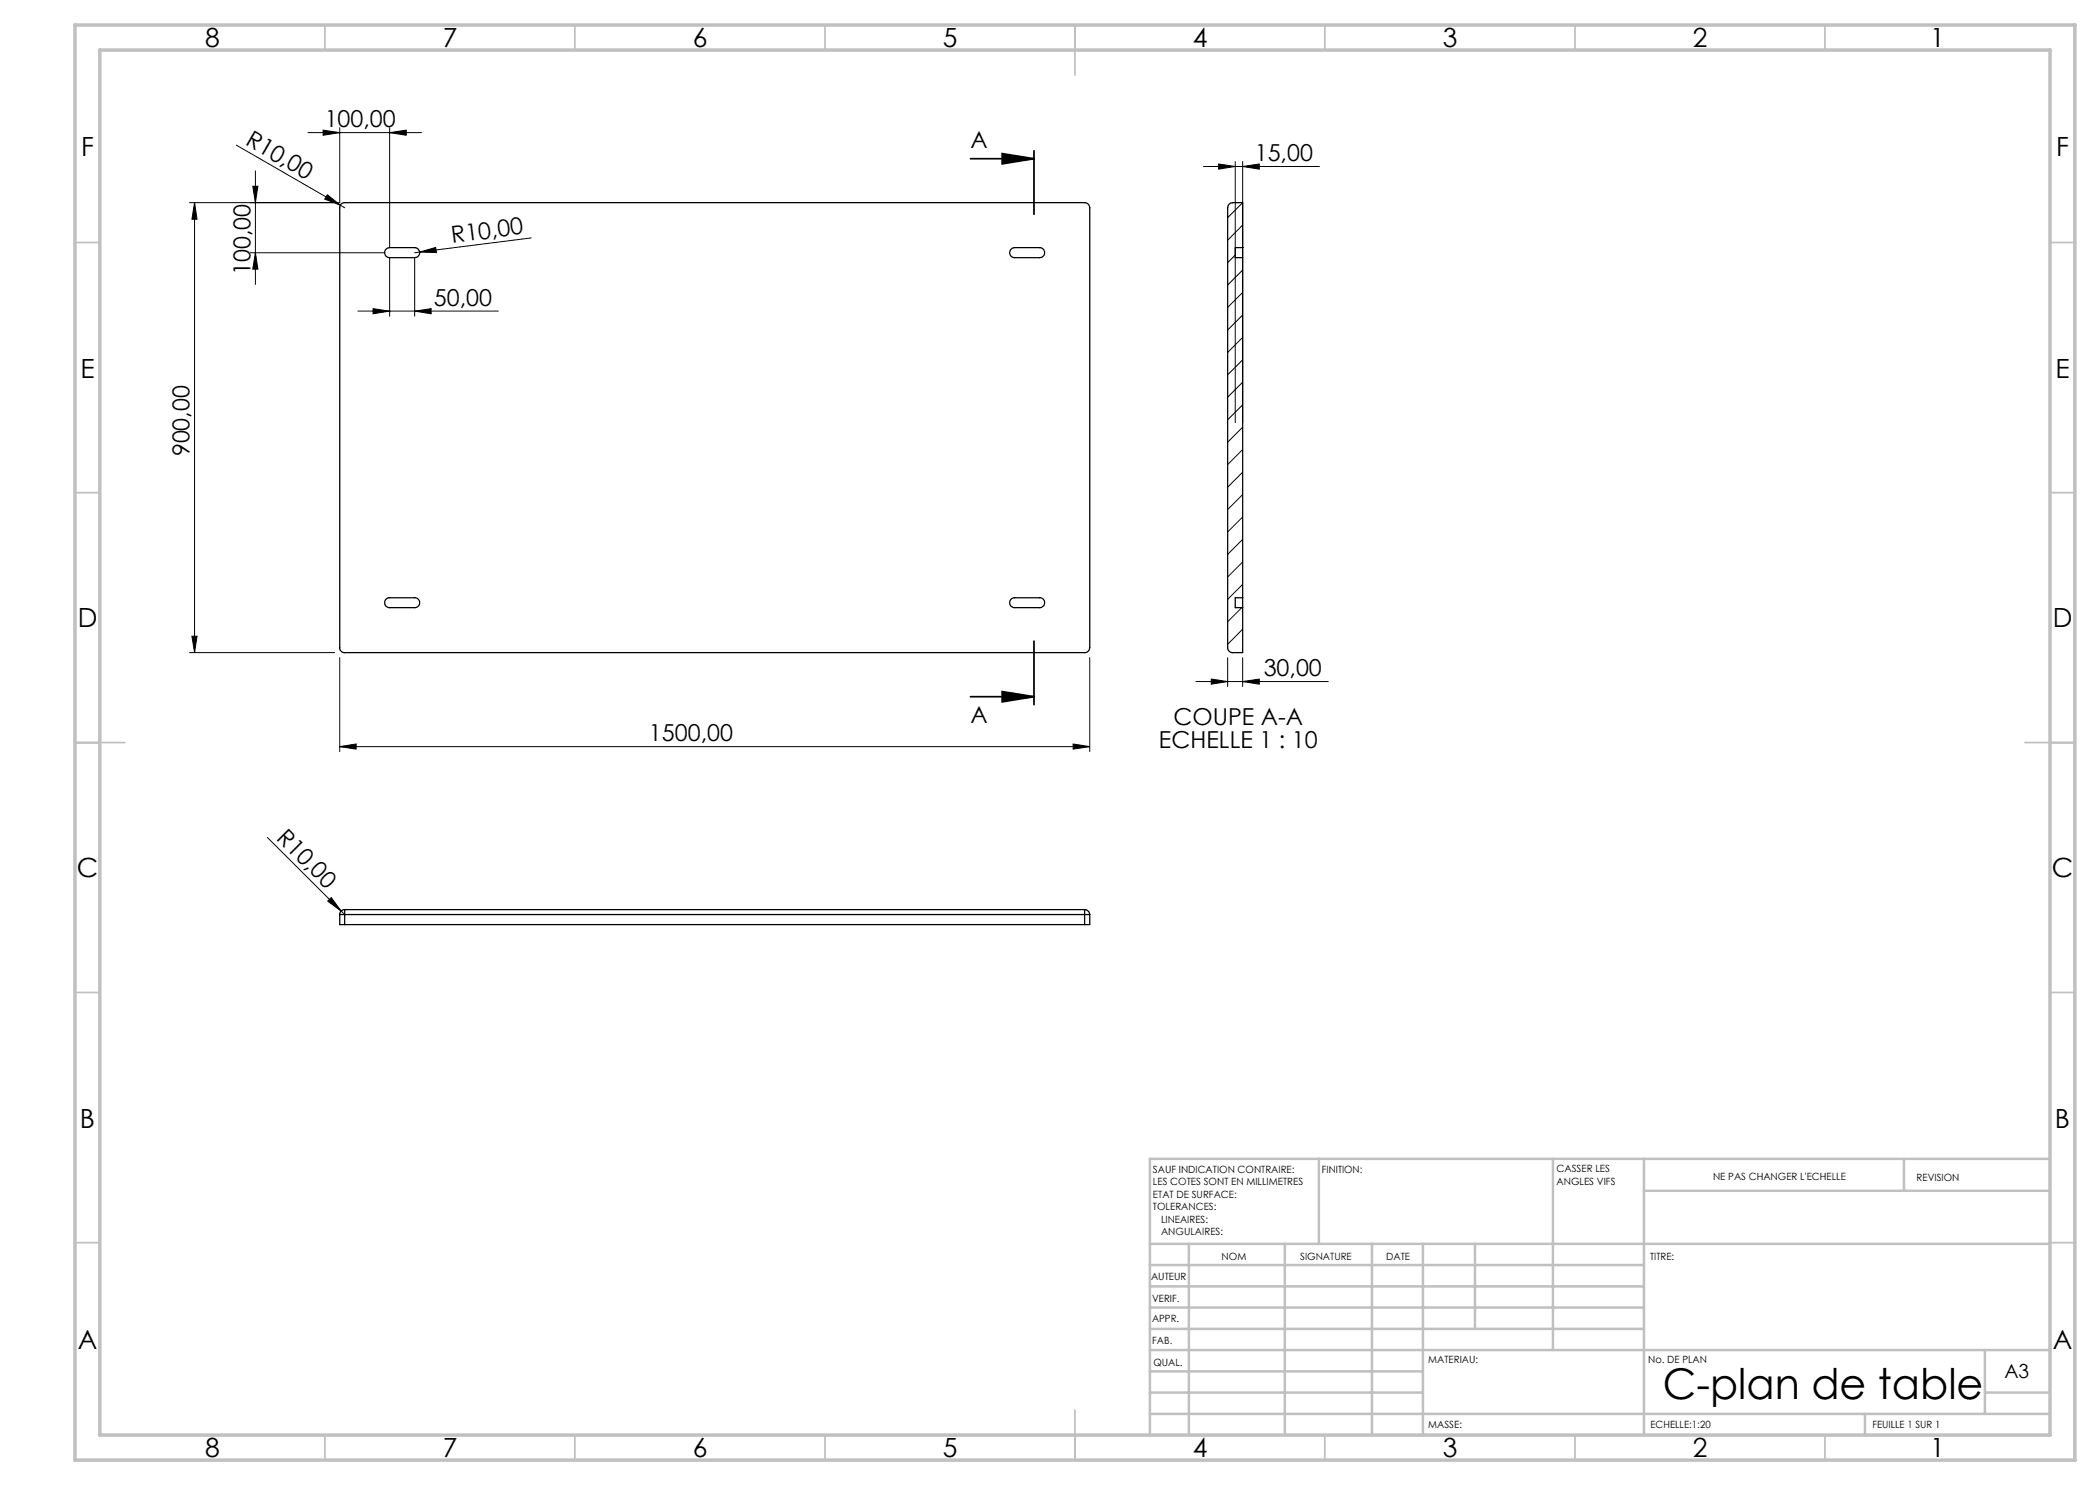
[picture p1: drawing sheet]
<svg xmlns="http://www.w3.org/2000/svg" width="420mm" height="297mm" viewBox="0 0 420 297" stroke-linecap="round" stroke-linejoin="round" font-family="sans-serif">
<g fill="none" stroke="#000" stroke-width=".2">
<path d="M47.3 29l20.8 12M50.6 37.2h1l-.5 3.3zM51.1 34.2v22.7M61.6 26.5h22.7M64.6 26l3.3 .5-3.3 .6zM65.5 38.9l2.6 2.1-3.2-1.2zM67.9 25.5v15h-30M77.9 26.5l3.3-.5v1.1zM77.9 25.5v24M240.7 33.3h23.2M243.7 32.8l3.4 .5-3.4 .5zM247.1 32.3v52.2"/>
<path d="M248.5 33.3l3.3-.5v1zM248.5 32.3v52.2M38.9 40.5v90M38.9 40.5l.5 3.3h-1zM50.1 50.5h26.8M51.1 50.5l.5 3.3h-1zM68.1 41l.8 .6M77.9 51.5v11.7M82.9 51.5v11.7M83.9 50.4l3.2-.9 .2 1zM83.9 50.4l-1 .1M106.2 47.6l-22.3 2.8"/>
<path d="M247.1 51l-1.6 1.5M248.5 49.5h.1M248.5 40.5l-3 3M248.5 45l-3 3M248.5 54l-3 3M248.5 58.5l-3 3M71.6 62.2h28.1M74.6 61.7l3.3 .5-3.3 .6zM82.9 62.2l3.3-.5v1.1zM248.5 63l-3 3M248.5 67.5l-3 3M248.5 72l-3 3"/>
<path d="M248.5 76.4l-3 3M248.5 81l-3 3M248.5 85.4l-3 3M248.5 89.9l-3 3M248.5 94.4l-3 3M248.5 98.9l-3 3M248.5 103.4l-3 3M248.5 107.9l-3 3M248.5 112.4l-3 3M248.5 116.9l-3 3M37.9 130.5h29M38.4 127.2h1l-.5 3.3z"/>
<path d="M67.9 131.5v18.8M217.9 131.5v18.8M239.2 136.3h26.4M242.3 135.8l3.2 .5-3.2 .5zM245.5 131.5v5.8M248.4 121.5l-2.9 2.9M248.5 125.8l-3 3.1M248.5 130.3l-.1 .2M248.5 136.3l3.3-.5v1zM248.5 131.5v5.8M67.9 149.3l3.3-.5v1zM67.9 149.3h150"/>
<path d="M214.6 148.8l3.3 .5-3.3 .5zM53.5 167.5l15.4 15.4M65.5 180.2l.8-.7 1.9 2.7z"/>
</g>
<path d="M194.1 31.7h12.7M200.4 30.7l6.4 1-6.4 1.1zM206.8 30.2v12.7M194.1 139.3h12.7M200.4 138.3l6.4 1-6.4 1.1zM206.8 128.2v12.7" fill="none" stroke="#000" stroke-width=".35"/>
<g fill="none" stroke="#c0c0c0" stroke-width=".35">
<path d="M65 5v5M115 5v5M165 5v5M215 5v10M265 5v5M315 5v5M365 5v5M15 48.5h5M410 48.5h5M15 98.5h5M410 98.5h5M15 148.5h10"/>
<path d="M405 148.5h10M15 198.5h5M410 198.5h5M15 248.5h5M410 248.5h5M65 287v5M115 287v5M165 287v5M215 282v10M265 287v5M315 287v5M365 287v5"/>
</g>
<g fill="none" stroke="#c0c0c0" stroke-width=".5">
<path d="M263.8 231.8v17M310.6 231.8v38.2M328.8 231.8v55.2M328.8 238.2h81.2M380.8 231.8v6.4M410 231.8h-180v55.2M230 248.8h180M230 257.3h98.8M230 253h98.8M237.8 248.8v38.2M257 248.8v38.2M274.4 248.8v38.2"/>
<path d="M284.6 248.8v38.2M295 248.8v17M230 265.8h98.8M230 261.5h98.8M230 278.5h54.6M230 274.3h54.6M230 270h180M397 278.5h13M397 270v12.8M230 282.8h180M373 282.8v4.2"/>
</g>
<path d="M15 5h400v287h-400zM20 10h390v277h-390z" fill="none" stroke="#c0c0c0" stroke-width=".7"/>
<g fill="#000">
<path d="M65.5 38.9l2.6 2.1-3.2-1.2zM83.9 50.4l3.2-.9 .2 1zM65.5 180.2l.8-.7 1.9 2.7z"/>
<path d="M77.9 26.5l3.3-.5v1.1zM64.6 26l3.3 .5-3.3 .6z"/>
<path d="M200.4 30.7l6.4 1-6.4 1.1zM200.4 138.3l6.4 1-6.4 1.1z"/>
<path d="M38.9 40.5l.5 3.3h-1zM38.4 127.2h1l-.5 3.3z"/>
<path d="M51.1 50.5l.5 3.3h-1zM50.6 37.2h1l-.5 3.3z"/>
<path d="M74.6 61.7l3.3 .5-3.3 .6zM82.9 62.2l3.3-.5v1.1z"/>
<path d="M248.5 136.3l3.3-.5v1zM242.3 135.8l3.2 .5-3.2 .5zM248.5 33.3l3.3-.5v1zM243.7 32.8l3.4 .5-3.4 .5z"/>
<path d="M67.9 149.3l3.3-.5v1zM214.6 148.8l3.3 .5-3.3 .5z"/>
</g>
<g fill="none" stroke="#000" stroke-width=".25">
<path d="M68.2 40.8l.7-.3h148a1.02 1.02 0 0 1 1 1.1v87.9a1.02 1.02 0 0 1-1 1h-148a.96 .96 0 0 1-1-1v-88.2zM77.2 49.8l.7-.3h5a1.01 1.01 0 0 1 1 1 1.01 1.01 0 0 1-1 1h-5a1 1 0 0 1-.9-.6 1 1 0 0 1 .2-1.1zM202.2 49.8l.7-.3h5a1.01 1.01 0 0 1 1 1 1.01 1.01 0 0 1-1 1h-5a1 1 0 0 1-.9-.6 1 1 0 0 1 .2-1.1zM248.5 49.5v-9h-1.9a1.02 1.02 0 0 0-1.1 1.1v87.9a1.02 1.02 0 0 0 1.1 1h1.9v-9M248.5 49.5v2M248.5 49.5h-1.4v2h1.4M248.5 51.5v68.1M77.4 119.7l.4-.1h5.1a.99 .99 0 0 1 1 .9 .99 .99 0 0 1-1 1h-5a1 1 0 0 1-.9-.7 1 1 0 0 1 .4-1.1zM202.2 119.8l.5-.2h5.2a.99 .99 0 0 1 1 .9 .99 .99 0 0 1-1 1h-5a.99 .99 0 0 1-.9-.6 .99 .99 0 0 1 .2-1.1zM248.5 119.6v1.9M248.5 119.6h-1.4v1.9h1.4M67.9 182.9h1"/>
<path d="M67.9 182.9v2h1M68.9 181.9a.96 .96 0 0 0-1 1M68.9 181.9v1M68.9 182.9v2M68.9 182.9h148M68.9 184.9h148M68.9 181.9h148M216.9 181.9v1M216.9 182.9h1M216.9 181.9a1.02 1.02 0 0 1 1 1M216.9 182.9v2M217.9 182.9v2h-1"/>
</g>
<text font-size="8.5" x="332.5" y="279.7">C-plan de table</text>
<g font-size="5.3">
<text x="41" y="9.5">8</text>
<text x="88.5" y="9.5">7</text>
<text x="138.5" y="9.5">6</text>
<text x="188.5" y="9.5">5</text>
<text x="238.5" y="9.5">4</text>
<text x="288.5" y="9.5">3</text>
<text x="338.5" y="9.5">2</text>
<text x="386" y="9.5">1</text>
<text x="16.2" y="31.2">F</text>
<text x="411.2" y="31.2">F</text>
<text x="16.1" y="75.5">E</text>
<text x="411.1" y="75.5">E</text>
<text x="15.5" y="125.5">D</text>
<text x="410.5" y="125.5">D</text>
<text x="15.4" y="175.5">C</text>
<text x="410.4" y="175.5">C</text>
<text x="16" y="225.5">B</text>
<text x="411" y="225.5">B</text>
<text x="15.5" y="269.7">A</text>
<text x="410.5" y="269.7">A</text>
<text x="41" y="291.5">8</text>
<text x="88.5" y="291.5">7</text>
<text x="138.5" y="291.5">6</text>
<text x="188.5" y="291.5">5</text>
<text x="238.5" y="291.5">4</text>
<text x="288.5" y="291.5">3</text>
<text x="338.5" y="291.5">2</text>
<text x="386" y="291.5">1</text>
</g>
<g font-size="4.7">
<text x="48.9" y="28.8" transform="rotate(30 48.9 28.8)">R10,00</text>
<text x="64.9" y="25.5">100,00</text>
<text x="194.1" y="29.6">A</text>
<text x="251" y="32.3">15,00</text>
<text x="90.5" y="48.6" transform="rotate(-7 90.5 48.6)">R10,00</text>
<text x="50.1" y="55" transform="rotate(-90 50.1 55)">100,00</text>
<text x="86.8" y="61.2">50,00</text>
<text x="37.9" y="91.3" transform="rotate(-90 37.9 91.3)">900,00</text>
<text x="252.7" y="135.3">30,00</text>
<text x="129.8" y="148.3">1500,00</text>
<text x="194.1" y="144.7">A</text>
<text x="231.8" y="149.6">ECHELLE 1 : 10</text>
<text x="234.7" y="145.1">COUPE A-A</text>
<text x="55.1" y="167.7" transform="rotate(45 55.1 167.7)">R10,00</text>
</g>
<text font-size="3.9" x="400.9" y="275.5">A3</text>
<g font-size="2">
<text x="230.6" y="234.6">SAUF INDICATION CONTRAIRE:</text>
<text x="230.6" y="237.1">LES COTES SONT EN MILLIMETRES</text>
<text x="230.6" y="239.6">ETAT DE SURFACE:</text>
<text x="264.4" y="234.6">FINITION:</text>
<text x="311.3" y="234.5">CASSER LES</text>
<text x="311.3" y="237">ANGLES VIFS</text>
<text x="342.6" y="236">NE PAS CHANGER L'ECHELLE</text>
<text x="383.3" y="236.2">REVISION</text>
<text x="230.6" y="242.1">TOLERANCES:</text>
<text x="232.2" y="244.6">LINEAIRES:</text>
<text x="232.2" y="247.1">ANGULAIRES:</text>
<text x="244.3" y="252">NOM</text>
<text x="260" y="251.9">SIGNATURE</text>
<text x="277.2" y="251.9">DATE</text>
<text x="330" y="251.9">TITRE:</text>
<text x="230.2" y="256.1">AUTEUR</text>
<text x="230.4" y="260.3">VERIF.</text>
<text x="230.4" y="264.4">APPR.</text>
<text x="230.5" y="268.8">FAB.</text>
<text x="230.7" y="273.1">QUAL.</text>
<text x="285.7" y="272.5">MATERIAU:</text>
<text x="329.6" y="272.5">No. DE PLAN</text>
<text x="285.6" y="285.5">MASSE:</text>
<text x="330.1" y="285.6">ECHELLE:1:20</text>
<text x="374.5" y="285.6">FEUILLE 1 SUR 1</text>
</g>
</svg>
